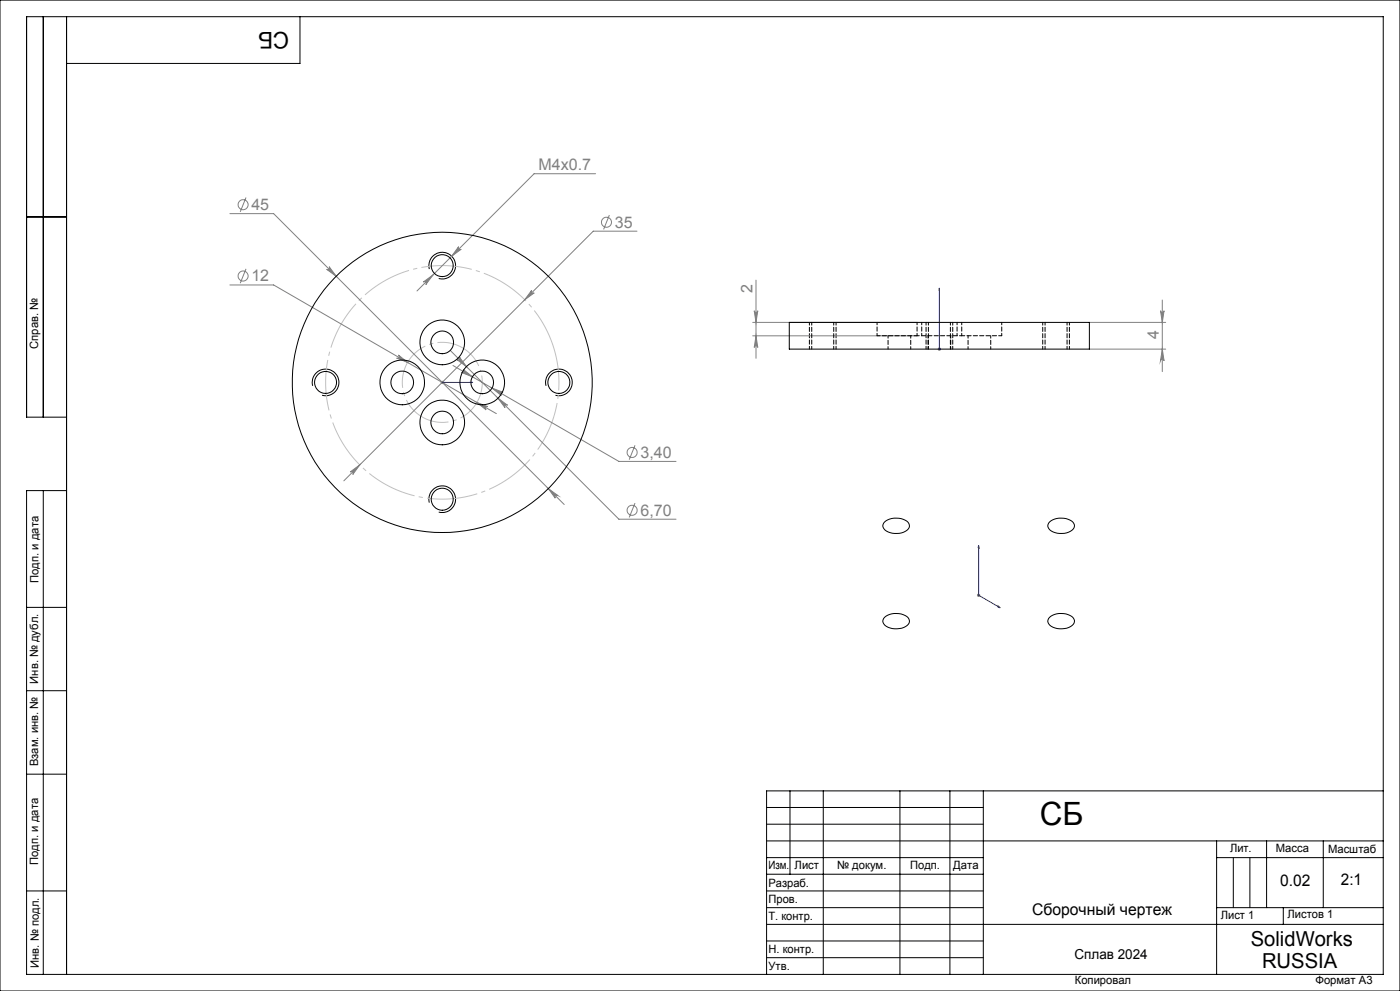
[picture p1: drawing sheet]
<svg xmlns="http://www.w3.org/2000/svg" width="420mm" height="297mm" viewBox="0 0 420 297" stroke-linecap="round" stroke-linejoin="round" font-family="sans-serif">
<g fill="none" stroke="#808080" stroke-width=".3">
<path d="M73.8 59.2l-1.7 4.3M178.7 52.1h-18.5l-35.1 35.1M69 64h13.1l87.2 87.2M98.7 79.9l2.2 2.9-2.9-2.1a.54 .54 0 0 0 .7 0 .54 .54 0 0 0 0-.8zM137.6 73.9a.54 .54 0 0 0 0 .8 .54 .54 0 0 0 .8 0l-2.9 2.1zM182.8 64.4l-1.7 4.4M191.1 69.3h-13.1l-74.8 74.8M69 85.4h13.1l66.8 38.6M73.8 80.6l-1.7 4.3M127 84.5l2.9-2.1-2.2 2.9a.54 .54 0 0 0 0-.7 .54 .54 0 0 0-.7-.1zM159.5 87a.54 .54 0 0 0 0 .7 .54 .54 0 0 0 .8 .1l-2.9 2zM225.8 96.6h49.3"/>
<path d="M226.3 93.1a.53 .53 0 0 0 .5 .5 .53 .53 0 0 0 .5-.5l-.5 3.5zM226.8 84v23.4M326.8 96.6h22.9M348.2 93.1a.53 .53 0 0 0 .5 .5 .53 .53 0 0 0 .5-.5l-.5 3.5zM348.7 89.9v21.5M119.5 106.4l2.8 2.2-3.3-1.3a.53 .53 0 0 0 .7-.2 .53 .53 0 0 0-.2-.7zM132.2 114.6h1M132.7 114.1v1M133 114.3l-.7 .7M135.2 105.1l50.5 50.5h17.1M135.9 109.5l49.8 28.8h17.1M137.8 107l2.1 2.9-2.8-2.1a.52 .52 0 0 0 .7 0 .52 .52 0 0 0 0-.8z"/>
<path d="M139 110.7l2.7 2.2-3.3-1.3a.53 .53 0 0 0 .7-.2 .53 .53 0 0 0-.1-.7zM147.6 116.3l3.3 1.3a.55 .55 0 0 0-.7 .2 .55 .55 0 0 0 .2 .7zM149.4 119.3l2.9 2.2a.52 .52 0 0 0-.8 0 .52 .52 0 0 0 0 .7zM225.8 100.6h49.3M226.8 100.6l.5 3.5a.53 .53 0 0 0-.5-.5 .53 .53 0 0 0-.5 .5zM281.3 104.6h1M281.4 104.3l.8 .7M281.8 104.1v1M282.2 104.3l-.8 .7M326.8 104.6h22.9M348.7 104.6l.5 3.5a.53 .53 0 0 0-.5-.5 .53 .53 0 0 0-.5 .5zM143.1 120.6l3.3 1.3a.55 .55 0 0 0-.8 .2 .55 .55 0 0 0 .2 .7z"/>
<path d="M190.5 133.5l-1.7 4.3M105.1 141.5l2.8-2.2-2.1 2.9a.54 .54 0 0 0 0-.7 .54 .54 0 0 0-.7 0zM164.5 146.4l2.9 2.1a.55 .55 0 0 0-.8 0 .55 .55 0 0 0 0 .8zM190.5 150.8l-1.7 4.3M293.1 178.4h1M293.2 178l.7 .7M293.6 177.9v1M293.9 178l-.7 .7"/>
<circle cx="72.9" cy="61.3" r="1.51"/>
<circle cx="181.9" cy="66.6" r="1.51"/>
<circle cx="72.9" cy="82.7" r="1.51"/>
<circle cx="189.6" cy="135.6" r="1.51"/>
<circle cx="189.6" cy="152.9" r="1.51"/>
</g>
<g fill="none" stroke="#000" stroke-width=".3">
<path d="M0 0h420v297h-420zM13 5v120M20 5v287M90 5v14h-70M8 65h12M128.8 80.6a4 4 0 0 1 3.5-5 4 4 0 0 1 4.3 4.4 4 4 0 0 1-5 3.5M93.8 115.6a4 4 0 0 1 3.5-5 4 4 0 0 1 4.3 4.3 4 4 0 0 1-5 3.6M163.8 115.6a4 4 0 0 1 3.5-5 4 4 0 0 1 4.3 4.3 4 4 0 0 1-4.9 3.6M20 125h-12v-120h407v287h-407v-145h12M13 147v145M128.8 150.6a4 4 0 0 1 3.6-5 4 4 0 0 1 4.3 4.4 4 4 0 0 1-5.1 3.5M265.4 156.5a5.8 5.8 0 0 1 7 0 1.84 1.84 0 0 1-1.3 3 5.5 5.5 0 0 1-6-1.1 1.38 1.38 0 0 1 .3-1.9z"/>
<path d="M314.9 156.5a5.8 5.8 0 0 1 7 0 1.84 1.84 0 0 1-1.3 3 5.5 5.5 0 0 1-6-1.1 1.38 1.38 0 0 1 .3-1.9zM8 182h12M265.4 185a5.8 5.8 0 0 1 7 .1 1.84 1.84 0 0 1-1.3 3 5.5 5.5 0 0 1-6-1.1 1.39 1.39 0 0 1 .3-2zM314.9 185a5.8 5.8 0 0 1 7 .1 1.84 1.84 0 0 1-1.3 3 5.5 5.5 0 0 1-6-1.1 1.39 1.39 0 0 1 .3-2zM8 207h12M8 232h12M237 237v25M247 237v55M270 237v55M285 237v55M295 237v55M415 237h-185v55"/>
<path d="M230 257h65M230 242h65M230 247h65M230 252h185M365 252v40M365 257h50M370 257v15M375 257v15M380 252v20M397 252v20M8 267h12M230 262h65"/>
<path d="M230 267h65M230 272h65M230 277h185M365 272h50M385 272v5M230 282h65M230 287h65"/>
</g>
<path d="M166.2 104.4a35 35 0 0 0-58.7-14.1 35 35 0 0 0 16.1 58.1 35 35 0 0 0 43-42.3l-.4-1.7" fill="none" stroke="#c0c0c0" stroke-width=".3" stroke-dasharray="15.2 1.3 1.3 1.3" stroke-dashoffset="2.4" stroke-linecap="butt"/>
<path d="M144.2 111.1a12 12 0 0 0-20.1-4.9 12 12 0 0 0 5.3 19.9 12 12 0 0 0 15-14.1l-.2-.9" fill="none" stroke="#c0c0c0" stroke-width=".3" stroke-dasharray="15.2 1.3 1.3 1.3" stroke-dashoffset="-1.5" stroke-linecap="butt"/>
<path d="M281.8 86.4v.9v-.9M281.8 86.4v18.2M132.4 114.6h.5zM132.7 114.6h.1M132.7 114.6h9.1M141.8 114.6h-.9h.9M281.8 104.4v.5zM281.8 104.6h.1M293.6 163.5l.2 .8-.4-.2zM293.6 163.5v14.9l6.4 3.7M299.4 181.6l.6 .5-.6-.1z" fill="none" stroke="#00f" stroke-width=".3"/>
<path d="M242.8 96.6v8M277.8 96.6v8M312.8 96.6v8M250.8 104.6v-8M285.8 104.6v-8M320.8 104.6v-8" fill="none" stroke="#000" stroke-width=".3" stroke-dasharray="1.3 .6" stroke-dashoffset=".4"/>
<path d="M105.1 141.5a.54 .54 0 0 1 .7 0 .54 .54 0 0 1 0 .7l2.1-2.9zM159.5 87l-2.1 2.8 2.9-2a.54 .54 0 0 1-.8-.1 .54 .54 0 0 1 0-.7zM143.1 120.6l2.7 2.2a.55 .55 0 0 1-.1-.7 .55 .55 0 0 1 .7-.2zM119.5 106.4a.53 .53 0 0 1 .2 .7 .53 .53 0 0 1-.7 .2l3.3 1.3z" fill="#808080"/>
<g fill="#00f">
<path d="M140.9 114.6h.9zM132.4 114.6h.5z"/>
<path d="M281.8 104.4v.5zM281.8 86.4v.9z"/>
<path d="M299.4 181.6l.6 .5-.6-.1zM293.6 163.5l.2 .8-.4-.2z"/>
</g>
<g fill="#808080">
<path d="M127 84.5a.54 .54 0 0 1 .7 .1 .54 .54 0 0 1 0 .7l2.2-2.9zM137.6 73.9l-2.1 2.9 2.9-2.1a.54 .54 0 0 1-.8 0 .54 .54 0 0 1 0-.8zM164.5 146.4l2.1 2.9a.55 .55 0 0 1 0-.8 .55 .55 0 0 1 .8 0zM98.7 79.9a.54 .54 0 0 1 0 .8 .54 .54 0 0 1-.7 0l2.9 2.1zM137.8 107a.52 .52 0 0 1 0 .8 .52 .52 0 0 1-.7 0l2.8 2.1zM149.4 119.3l2.1 2.9a.52 .52 0 0 1 0-.7 .52 .52 0 0 1 .8 0zM139 110.7a.53 .53 0 0 1 .1 .7 .53 .53 0 0 1-.7 .2l3.3 1.3zM147.6 116.3l2.8 2.2a.55 .55 0 0 1-.2-.7 .55 .55 0 0 1 .7-.2z"/>
<path d="M226.8 100.6l.5 3.5a.53 .53 0 0 0-.5-.5 .53 .53 0 0 0-.5 .5zM226.3 93.1a.53 .53 0 0 0 .5 .5 .53 .53 0 0 0 .5-.5l-.5 3.5z"/>
<path d="M348.2 93.1a.53 .53 0 0 0 .5 .5 .53 .53 0 0 0 .5-.5l-.5 3.5zM348.7 104.6l.5 3.5a.53 .53 0 0 0-.5-.5 .53 .53 0 0 0-.5 .5z"/>
</g>
<g fill="none" stroke="#000" stroke-width=".3">
<path d="M236.8 96.6h90v8h-90z"/>
<circle cx="132.7" cy="79.6" r="3.3"/>
<circle cx="97.7" cy="114.6" r="3.3"/>
<circle cx="120.7" cy="114.6" r="6.7"/>
<circle cx="120.7" cy="114.6" r="3.4"/>
<circle cx="132.7" cy="102.6" r="6.7"/>
<circle cx="132.7" cy="114.6" r="45"/>
<circle cx="132.7" cy="102.6" r="3.4"/>
<circle cx="144.7" cy="114.6" r="6.7"/>
<circle cx="144.7" cy="114.6" r="3.4"/>
<circle cx="167.7" cy="114.6" r="3.3"/>
<circle cx="132.7" cy="126.6" r="6.7"/>
<circle cx="132.7" cy="126.6" r="3.4"/>
<circle cx="132.7" cy="149.6" r="3.3"/>
</g>
<path d="M275.1 100.6h13.4" fill="none" stroke="#000" stroke-width=".3" stroke-dasharray="1.3 .6" stroke-dashoffset=".6"/>
<path d="M263.1 100.6h12M288.5 100.6h12" fill="none" stroke="#000" stroke-width=".3" stroke-dasharray="1.3 .6" stroke-dashoffset=".3"/>
<path d="M243.5 96.6v8M278.5 96.6v8M313.5 96.6v8M250.1 104.6v-8M285.1 104.6v-8M320.1 104.6v-8" fill="none" stroke="#000" stroke-width=".3" stroke-dasharray="1.3 .6" stroke-dashoffset=".4"/>
<path d="M263.1 96.6v4M275.1 96.6v4M287.1 96.6v4M266.4 100.6v4M273.2 104.6v-4M276.5 100.6v-4M278.4 100.6v4M285.2 104.6v-4M288.5 100.6v-4M290.4 100.6v4M297.2 104.6v-4M300.5 100.6v-4" fill="none" stroke="#000" stroke-width=".3" stroke-dasharray="1.3 .6" stroke-dashoffset=".5"/>
<text font-size="9.6" x="311.9" y="247.3">СБ</text>
<text font-size="6.9" x="86.8" y="9.5" transform="rotate(-180 86.8 9.5)">СБ</text>
<g font-size="6.2">
<text x="375.2" y="283.5">SolidWorks</text>
<text x="378.6" y="290">RUSSIA</text>
</g>
<g font-size="4.8" fill="#808080">
<text x="161.6" y="51">M4x0.7</text>
<text x="75.4" y="62.9">45</text>
<text x="184.4" y="68.2">35</text>
<text x="75.4" y="84.3">12</text>
<text x="225.7" y="88" transform="rotate(-90 225.7 88)">2</text>
<text x="347.6" y="101.6" transform="rotate(-90 347.6 101.6)">4</text>
<text x="192.1" y="137.2">3,40</text>
<text x="192.1" y="154.5">6,70</text>
</g>
<g font-size="4.8">
<text x="384" y="265.6">0.02</text>
<text x="402.3" y="265.3">2:1</text>
<text x="309.6" y="274.1">Сборочный чертеж</text>
</g>
<text font-size="4.1" x="322.4" y="287.3">Сплав 2024</text>
<g font-size="3.4">
<text x="11.5" y="104.5" transform="rotate(-90 11.5 104.5)">Справ. №</text>
<text x="11.6" y="174.7" transform="rotate(-90 11.6 174.7)">Подп. и дата</text>
<text x="11.4" y="204.9" transform="rotate(-90 11.4 204.9)">Инв. № дубл.</text>
<text x="11.4" y="229.6" transform="rotate(-90 11.4 229.6)">Взам. инв. №</text>
<text x="369" y="255.5">Лит.</text>
<text x="382.8" y="255.5">Масса</text>
<text x="398.4" y="255.6">Масштаб</text>
<text x="11.4" y="259.2" transform="rotate(-90 11.4 259.2)">Подп. и дата</text>
<text x="230.5" y="260.5">Изм.</text>
<text x="238.4" y="260.4">Лист</text>
<text x="251.1" y="260.4">№ докум.</text>
<text x="273" y="260.4">Подп.</text>
<text x="286" y="260.4">Дата</text>
<text x="230.5" y="265.7">Разраб.</text>
<text x="230.5" y="275.7">Т. контр.</text>
<text x="230.6" y="270.7">Пров.</text>
<text x="366.2" y="275.3">Лист 1</text>
<text x="386.3" y="275.2">Листов 1</text>
<text x="230.6" y="285.7">Н. контр.</text>
<text x="11.6" y="290" transform="rotate(-90 11.6 290)">Инв. № подл.</text>
<text x="230.6" y="290.7">Утв.</text>
<text x="322.5" y="295">Копировал</text>
<text x="394.6" y="295">Формат А3</text>
</g>
</svg>
